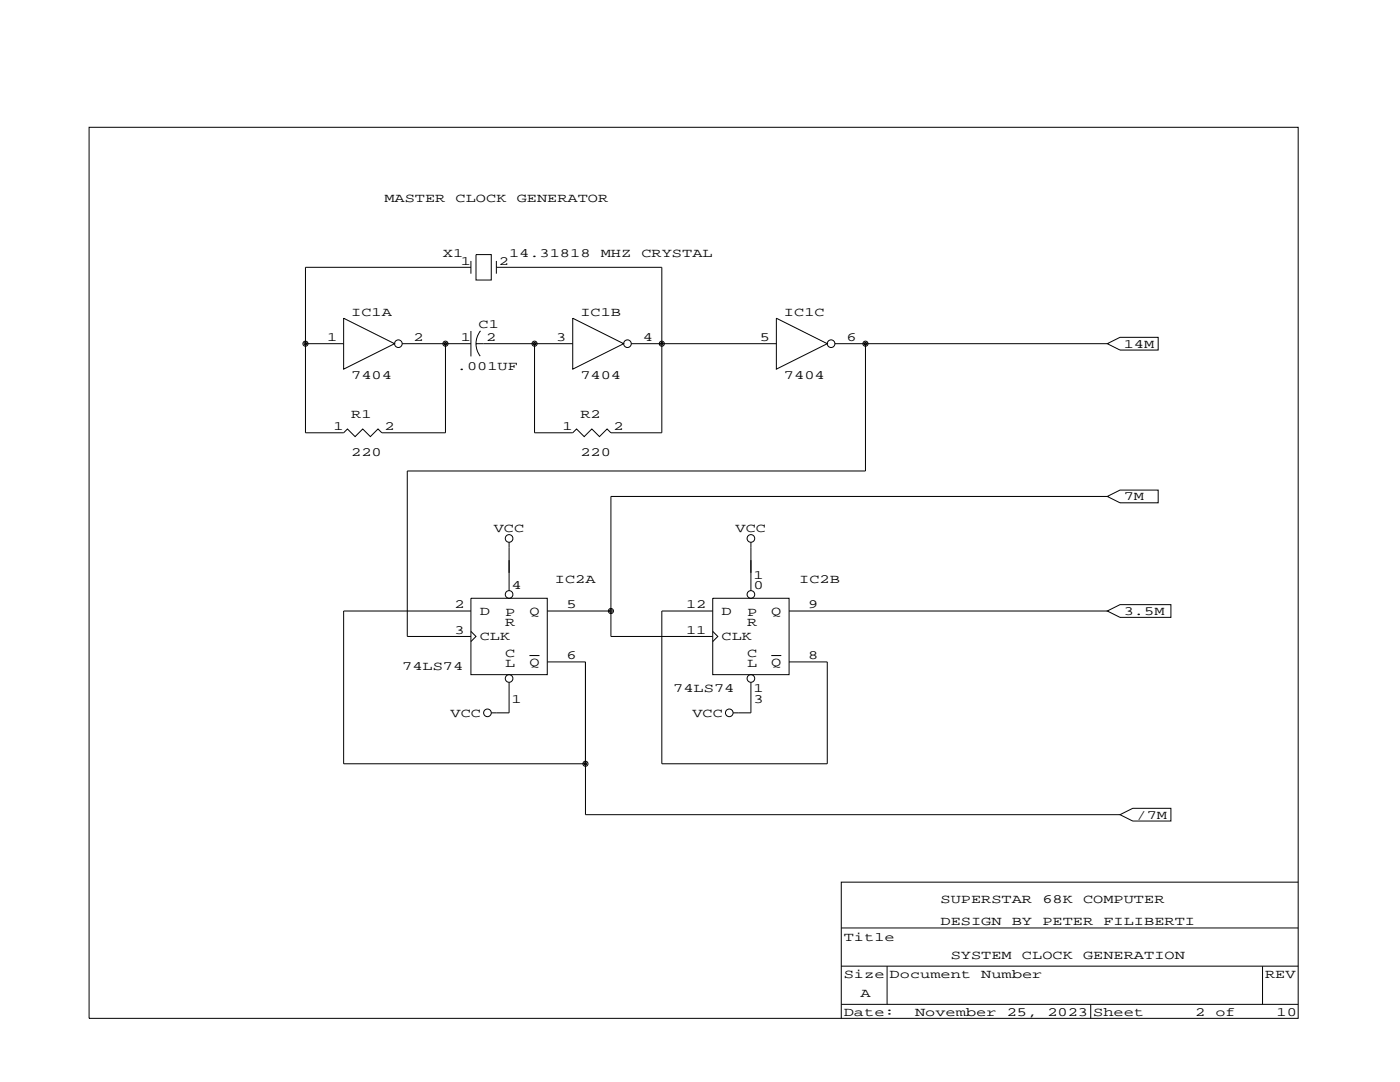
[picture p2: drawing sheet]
<svg xmlns="http://www.w3.org/2000/svg" width="279mm" height="216mm" viewBox="0 0 279 216" stroke-linecap="round" stroke-linejoin="round" font-family="sans-serif">
<g fill="none" stroke="#000" stroke-width=".2">
<path d="M17.8 25.4h241.3v177.8h-241.3zM94 53.3h-33v33.1h7.6l.7-.8 1.6 1.5 1.5-1.5 1.5 1.5 1.5-1.5 .8 .8h12.7v-17.8M94 52.1v2.5M95 50.8h3v5.1h-3zM99.1 53.3h33v33.1h-10.2l-.7-.8-1.6 1.5-1.5-1.5-1.5 1.5-1.5-1.5-.8 .8h-7.6v-17.8M99.1 52.1v2.5M61 68.6h7.6M68.6 63.5l10.1 5.1-10.1 5.1zM80.3 68.6h13.7M94 66v5.1M95 68.6l.3 1.5 .5 1M95 68.6h19.3"/>
<path d="M95.8 66l-.7 1.5-.1 1.1M114.3 63.5l10.2 5.1-10.2 5.1zM126 68.6h28.9M154.9 63.5l10.2 5.1-10.2 5.1zM166.6 68.6h54.4M172.7 68.6v25.4h-91.4v33h12.7M221 68.6l2.5-1.3h7.6v2.6h-7.6zM221 99.1l2.5-1.3h7.6v2.5h-7.6zM221 99.1h-99.1v27.9h20.3M94 119.4h15.2v15.2h-15.2zM101.6 108.2v9.7M142.2 119.4h15.3v15.2h-15.3z"/>
<path d="M149.9 108.2v9.7M94 126l1 1-1 1M94 121.9h-25.4v30.5h48.2M101.6 136.1v6.1h-3.6M105.7 130.8h2M109.2 121.9h12.7M109.2 132.1h7.6v30.5h106.7M142.2 126l1.1 1-1.1 1M142.2 121.9h-10.1v30.5h33v-20.3h-7.6M149.9 136.1v6.1h-3.6M153.9 130.8h2M157.5 121.9h63.5"/>
<path d="M221 121.9l2.5-1.2h10.2v2.5h-10.2zM223.5 162.6l2.6-1.3h7.6v2.5h-7.6zM259.1 176h-91.2v27.2M167.9 192.8h91.2M167.9 185.2h91.2M177 192.8v7.6M252 192.8v7.6M167.9 200.4h91.2M217.7 200.4v2.8"/>
<circle cx="61" cy="68.6" r=".51"/>
<circle cx="61" cy="68.6" r=".25"/>
<circle cx="79.5" cy="68.6" r=".76"/>
<circle cx="88.9" cy="68.6" r=".51"/>
<circle cx="88.9" cy="68.6" r=".25"/>
<circle cx="106.7" cy="68.6" r=".51"/>
<circle cx="106.7" cy="68.6" r=".25"/>
<circle cx="125.2" cy="68.6" r=".76"/>
<circle cx="132.1" cy="68.6" r=".51"/>
<circle cx="132.1" cy="68.6" r=".25"/>
<circle cx="165.9" cy="68.6" r=".76"/>
<circle cx="172.7" cy="68.6" r=".51"/>
<circle cx="172.7" cy="68.6" r=".25"/>
<circle cx="101.6" cy="107.4" r=".76"/>
<circle cx="101.6" cy="118.6" r=".76"/>
<circle cx="149.9" cy="107.4" r=".76"/>
<circle cx="149.9" cy="118.6" r=".76"/>
<circle cx="101.6" cy="135.4" r=".76"/>
<circle cx="121.9" cy="121.9" r=".51"/>
<circle cx="121.9" cy="121.9" r=".25"/>
<circle cx="149.9" cy="135.4" r=".76"/>
<circle cx="97.3" cy="142.2" r=".76"/>
<circle cx="116.8" cy="152.4" r=".51"/>
<circle cx="116.8" cy="152.4" r=".25"/>
<circle cx="145.5" cy="142.2" r=".76"/>
</g>
<g font-size="2.5">
<text x="76.7" y="40.2">MASTER</text>
<text x="90.9" y="40.2">CLOCK</text>
<text x="103.1" y="40.2">GENERATOR</text>
<text x="88.4" y="51.3">X1</text>
<text x="91.9" y="52.8">1</text>
<text x="99.6" y="52.8">2</text>
<text x="101.6" y="51.3">14.31818</text>
<text x="119.9" y="51.3">MHZ</text>
<text x="128" y="51.3">CRYSTAL</text>
<text x="70.1" y="63">IC1A</text>
<text x="95.5" y="65.5">C1</text>
<text x="115.8" y="63">IC1B</text>
<text x="156.5" y="63">IC1C</text>
<text x="65.3" y="68.1">1</text>
<text x="82.5" y="68.1">2</text>
<text x="91.9" y="68.1">1</text>
<text x="97" y="68.1">2</text>
<text x="111" y="68.1">3</text>
<text x="128.3" y="68.1">4</text>
<text x="151.6" y="68.1">5</text>
<text x="168.9" y="68.1">6</text>
<text x="224.3" y="69.3">14M</text>
<text x="70.1" y="75.7">7404</text>
<text x="91.2" y="73.9">.001UF</text>
<text x="115.8" y="75.7">7404</text>
<text x="156.5" y="75.7">7404</text>
<text x="70.1" y="83.3">R1</text>
<text x="115.8" y="83.3">R2</text>
<text x="66.5" y="85.9">1</text>
<text x="76.7" y="85.9">2</text>
<text x="112.3" y="85.9">1</text>
<text x="122.4" y="85.9">2</text>
<text x="70.1" y="90.9">220</text>
<text x="115.8" y="90.9">220</text>
<text x="224.3" y="99.8">7M</text>
<text x="98.6" y="106.2">VCC</text>
<text x="146.8" y="106.2">VCC</text>
<text x="102.1" y="117.6">4</text>
<text x="110.7" y="116.3">IC2A</text>
<text x="150.4" y="115.6">1</text>
<text x="150.4" y="117.6">0</text>
<text x="159.5" y="116.3">IC2B</text>
<text x="90.7" y="121.4">2</text>
<text x="95.8" y="122.7">D</text>
<text x="100.8" y="122.9">P</text>
<text x="100.8" y="125">R</text>
<text x="105.7" y="122.7">Q</text>
<text x="113" y="121.4">5</text>
<text x="136.9" y="121.4">12</text>
<text x="144" y="122.7">D</text>
<text x="149.1" y="122.9">P</text>
<text x="149.1" y="125">R</text>
<text x="153.9" y="122.7">Q</text>
<text x="161.3" y="121.4">9</text>
<text x="224.3" y="122.7">3.5M</text>
<text x="90.7" y="126.5">3</text>
<text x="95.8" y="127.8">CLK</text>
<text x="100.8" y="131.1">C</text>
<text x="113" y="131.6">6</text>
<text x="136.9" y="126.5">11</text>
<text x="144" y="127.8">CLK</text>
<text x="149.1" y="131.1">C</text>
<text x="161.3" y="131.6">8</text>
<text x="80.3" y="133.6">74LS74</text>
<text x="100.8" y="133.1">L</text>
<text x="105.7" y="132.8">Q</text>
<text x="149.1" y="133.1">L</text>
<text x="153.9" y="132.8">Q</text>
<text x="89.9" y="143">VCC</text>
<text x="102.1" y="140.2">1</text>
<text x="134.4" y="138.2">74LS74</text>
<text x="138.2" y="143">VCC</text>
<text x="150.4" y="138.2">1</text>
<text x="150.4" y="140.2">3</text>
<text x="226.8" y="163.3">/7M</text>
<text x="187.7" y="184.7">DESIGN</text>
<text x="187.7" y="180.1">SUPERSTAR</text>
<text x="201.9" y="184.7">BY</text>
<text x="208" y="184.7">PETER</text>
<text x="208" y="180.1">68K</text>
<text x="216.2" y="180.1">COMPUTER</text>
<text x="220.2" y="184.7">FILIBERTI</text>
<text x="168.4" y="187.7">Title</text>
<text x="189.7" y="191.3">SYSTEM</text>
<text x="204" y="191.3">CLOCK</text>
<text x="216.2" y="191.3">GENERATION</text>
<text x="168.4" y="195.1">Size Document</text>
<text x="195.8" y="195.1">Number</text>
<text x="252.5" y="195.1">REV</text>
<text x="168.4" y="202.7">Date:</text>
<text x="171.7" y="198.9">A</text>
<text x="182.6" y="202.7">November</text>
<text x="200.9" y="202.7">25,</text>
<text x="209" y="202.7">2023 Sheet</text>
<text x="238.5" y="202.7">2</text>
<text x="242.6" y="202.7">of</text>
<text x="254.8" y="202.7">10</text>
</g>
</svg>
